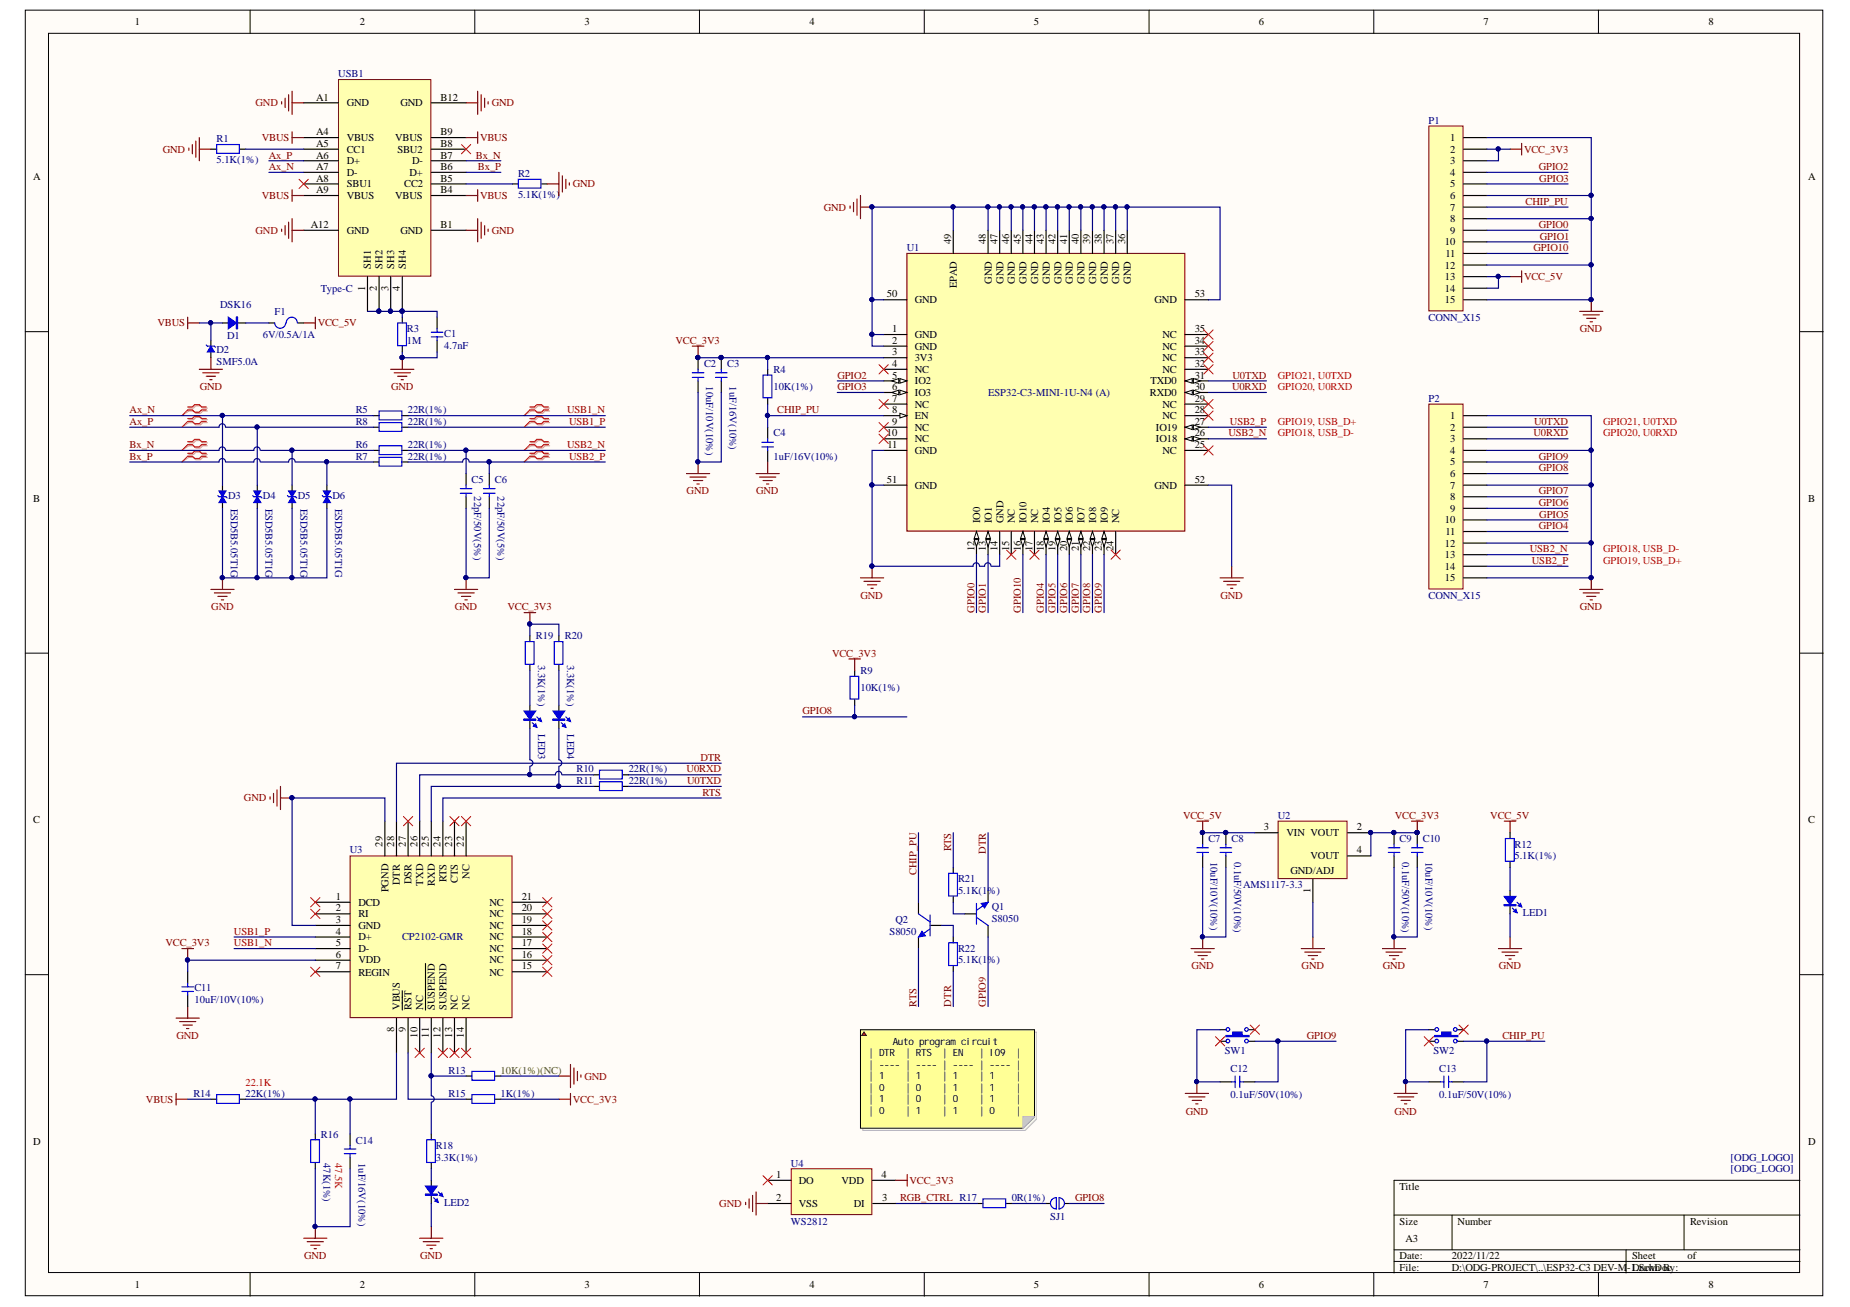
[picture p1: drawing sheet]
# Altium project ESP32-C3 DEV-M-1.PrjPcb
1 sheet, 61 parts. Net scope: global (net labels, ports and power ports of the same name join across sheets).
Board file: ESP32-C3 DEV-M-1.PcbDoc

## Sheet ESP32-C3 DEV-M-1.SchDoc: ESP32-C3 DEV-M-1
size A3; DrawnBy: OldGerman; SheetNumber: 1; SheetTotal: 1

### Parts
C1  4.7nF  [C0402]
C2  10uF/10V(10%)  [C0603]
C3  1uF/16V(10%)  [C0402]
C4  1uF/16V(10%)  [C0402]
C5  22pF/50V(5%)  [C0402]
C6  22pF/50V(5%)  [C0402]
C7  10uF/10V(10%)  [C0603]
C8  0.1uF/50V(10%)  [C0402]
C9  0.1uF/50V(10%)  [C0402]
C10  10uF/10V(10%)  [C0603]
C11  10uF/10V(10%)  [C0603]
C12  0.1uF/50V(10%)  [C0402]
C13  0.1uF/50V(10%)  [C0402]
C14  1uF/16V(10%)  [C0402]
D1  DSK16  [SOD123F]
D2  SMF5.0A  [SOD123F]
D3  ESD5B5.05T1G  [SOD-523]
D4  ESD5B5.05T1G  [SOD-523]
D5  ESD5B5.05T1G  [SOD-523]
D6  ESD5B5.05T1G  [SOD-523]
F1  6V/0.5A/1A  [FUSE0603_0.5MM]
LED1  LED  [LED0603_RED]  (value not drawn)
LED2  LED  [LED0603_RED]  (value not drawn)
LED3  LED  [LED0603_RED]  (value not drawn)
LED4  LED  [LED0603_RED]  (value not drawn)
ODG1  ODG_LOGO  [ODG_LOGO]  (value not drawn)
ODG2  ODG_LOGO  [ODG_LOGO]  (value not drawn)
P1  CONN_X15  [2.54MM_MALE_X15]
P2  CONN_X15  [2.54MM_MALE_X15]
Q1  S8050  [INFINEON SOT-23-3]
Q2  S8050  [INFINEON SOT-23-3]
R1  5.1K(1%)  [R0402]
R2  5.1K(1%)  [R0402]
R3  1M  [R0402]
R4  10K(1%)  [R0402]
R5  22R(1%)  [R0402]
R6  22R(1%)  [R0402]
R7  22R(1%)  [R0402]
R8  22R(1%)  [R0402]
R9  10K(1%)  [R0402]
R10  22R(1%)  [R0402]
R11  22R(1%)  [R0402]
R12  5.1K(1%)  [R0402]
R13  10K(1%)(NC)  [R0402]
R14  22K(1%)  [R0402]
R15  1K(1%)  [R0402]
R16  47K(1%)  [R0402]
R17  0R(1%)  [R0402]
R18  3.3K(1%)  [R0402]
R19  3.3K(1%)  [R0402]
R20  3.3K(1%)  [R0402]
R21  5.1K(1%)  [R0402]
R22  5.1K(1%)  [R0402]
SJ1  SJ_2P  [SJ_2P_MINI]  (value not drawn)
SW1  Button-4P  [SWITCH_3X4X2.5_4PIN_SMD]  (value not drawn)
SW2  Button-4P  [SWITCH_3X4X2.5_4PIN_SMD]  (value not drawn)
U1  ESP32-C3-MINI-1U-N4 (A)  [XCVR_ESP32-C3-MINI-1U-N4]
U2  AMS1117-3.3  [TI SOT-223 DCY]
U3  CP2102-GMR  [QFN-28_EP]
U4  WS2812  [WS2812_2020]
USB1  Type-C  [Type-C-TOP]

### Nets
GND: C1.2 C2.1 C3.1 C4.1 C5.1 C6.1 C7.1 C8.1 C9.1 C10.1 C11.1 C12.2 C13.2 C14.1 D2.1 D3.1 D4.1 D5.1 D6.1 LED1.2(K) LED2.2(K) P1.1 P1.6 P1.8 P1.12 P1.15 P2.1 P2.4 P2.7 P2.12 P2.15 R1.1 R2.2 R3.2 R13.1 R16.1 SW1.1 SW2.1 U1.1(GND) U1.2(GND) U1.11(GND) U1.14(GND) U1.36(GND) U1.37(GND) U1.38(GND) U1.39(GND) U1.40(GND) U1.41(GND) U1.42(GND) U1.43(GND) U1.44(GND) U1.45(GND) U1.46(GND) U1.47(GND) U1.48(GND) U1.49(EPAD) U1.50(GND) U1.51(GND) U1.52(GND) U1.53(GND) U2.1(GND/ADJ) U3.3(GND) U3.29(PGND) U4.2(VSS) USB1.A1(GND) USB1.A12(GND) USB1.B1(GND) USB1.B12(GND)
VBUS: D1.1(A) D2.2 R14.2 USB1.A4(VBUS) USB1.A9(VBUS) USB1.B4(VBUS) USB1.B9(VBUS)
VCC_3V3: C2.2 C3.2 C9.2 C10.2 C11.2 P1.2 P1.3 R4.2 R9.2 R15.1 R19.2 R20.2 U1.3(3V3) U2.2(VOUT) U2.4(VOUT) U3.6(VDD) U4.4(VDD)
VCC_5V: C7.2 C8.2 F1.2 P1.13 P1.14 R12.2 U2.3(VIN)
Ax_N: D3.2 R5.2 USB1.A7(D-)
Ax_P: D4.2 R8.2 USB1.A6(D+)
Bx_N: D5.2 R6.2 USB1.B7(D-)
Bx_P: D6.2 R7.2 USB1.B6(D+)
CHIP_PU: C4.2 C13.1 P1.7 Q2.3(C) R4.1 SW2.4 U1.8(EN)
DTR: Q1.2(E) R22.1 U3.28(DTR)
GPIO0: P1.9 U1.12(IO0)
GPIO1: P1.10 U1.13(IO1)
GPIO2: P1.4 U1.5(IO2)
GPIO3: P1.5 U1.6(IO3)
GPIO4: P2.11 U1.18(IO4)
GPIO5: P2.10 U1.19(IO5)
GPIO6: P2.9 U1.20(IO6)
GPIO7: P2.8 U1.21(IO7)
GPIO8: P2.6 R9.1 SJ1.2 U1.22(IO8)
GPIO9: C12.1 P2.5 Q1.3(C) SW1.4 U1.23(IO9)
GPIO10: P1.11 U1.16(IO10)
RGB_CTRL: R17.2 U4.3(DI)
RTS: Q2.2(E) R21.2 U3.24(RTS)
U0RXD: P2.3 R10.1 U1.30(RXD0)
U0TXD: P2.2 R11.1 U1.31(TXD0)
USB1_N: R5.1 U3.5(D-)
USB1_P: R8.1 U3.4(D+)
USB2_N: C5.2 P2.13 R6.1 U1.26(IO18)
USB2_P: C6.2 P2.14 R7.1 U1.27(IO19)
NetC1_1: C1.1 R3.1 USB1.1(SH1) USB1.2(SH2) USB1.3(SH3) USB1.4(SH4)
NetC14_2: C14.2 R14.1 R16.2 U3.8(VBUS)
NetD1_2: D1.2(C) F1.1
NetLED1_1: LED1.1(A) R12.1
NetLED2_1: LED2.1(A) R18.1
NetLED3_1: LED3.1(A) R19.1
NetLED3_2: LED3.2(K) R10.2 U3.26(TXD)
NetLED4_1: LED4.1(A) R20.1
NetLED4_2: LED4.2(K) R11.2 U3.25(RXD)
NetQ1_1: Q1.1(B) R21.1
NetQ2_1: Q2.1(B) R22.2
NetR1_2: R1.2 USB1.A5(CC1)
NetR2_1: R2.1 USB1.B5(CC2)
NetR13_2: R13.2 R18.2 U3.11(~{SUSPEND})
NetR15_2: R15.2 U3.9(~{RST})
NetR17_1: R17.1 SJ1.1

Not connected (* = marked no-connect by the designer): SW1 2* 3*; SW2 2* 3*; U1 4(NC)* 7(NC)* 9(NC)* 10(NC)* 15(NC)* 17(NC)* 24(NC)* 25(NC)* 28(NC)* 29(NC)* 32(NC)* 33(NC)* 34(NC)* 35(NC)*; U3 1(DCD)* 2(RI)* 7(REGIN)* 10(NC)* 12(SUSPEND)* 13(NC)* 14(NC)* 15(NC)* 16(NC)* 17(NC)* 18(NC)* 19(NC)* 20(NC)* 21(NC)* 22(NC)* 23(CTS)* 27(DSR)*; U4 1(DO)*; USB1 A8(SBU1)* B8(SBU2)*

### Layout directives
differential pair: Ax_N, Ax_P, Bx_N, Bx_P, USB1_N, USB1_P, USB2_N, USB2_P

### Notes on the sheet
- GPIO21, U0TXD
- GPIO20, U0RXD
- GPIO19, USB_D+
- GPIO18, USB_D-
- (near R14) 22.1K
- Auto program circuit
  | DTR  | RTS  | EN   | IO9  |
  | ---- | ---- | ---- | ---- |
  | 1    | 1    | 1    | 1    |
  | 0    | 0    | 1    | 1    |
  | 1    | 0    | 0    | 1    |
  | 0    | 1    | 1    | 0    |
- (near C14) 47.5K
